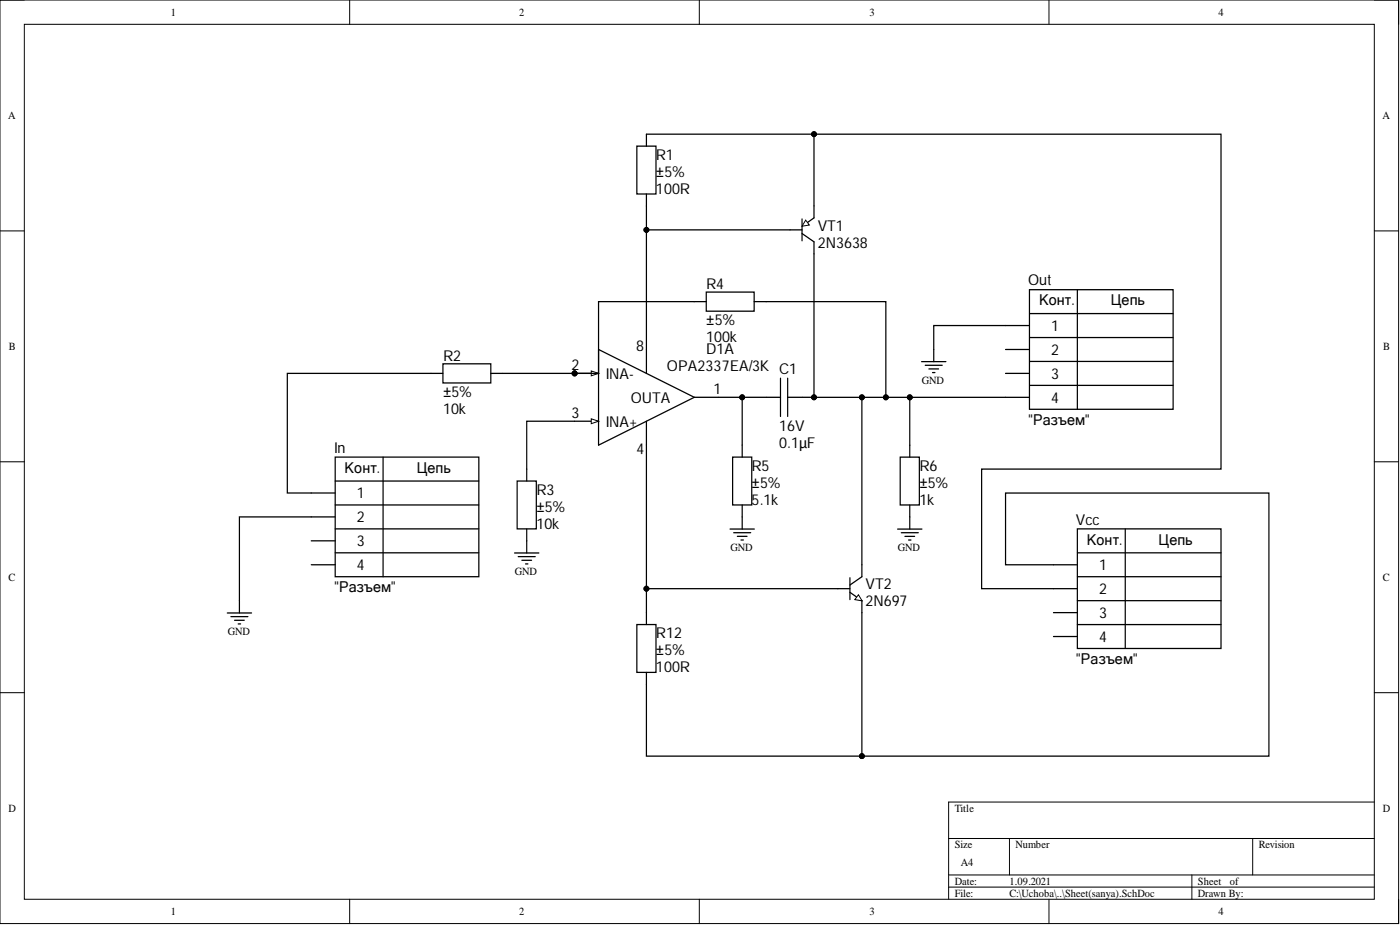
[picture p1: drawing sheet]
<svg xmlns="http://www.w3.org/2000/svg" width="292mm" height="193mm" viewBox="0 0 292 193" stroke-linecap="round" stroke-linejoin="round" font-family="sans-serif">
<g fill="none" stroke="#000" stroke-width=".21">
<path d="M0 0h291.8v192.7h-291.8zM0 0h5.1M5.1 5.1h281.6v182.5h-281.6zM73 0v5.1M145.9 0v5.1M218.9 0v5.1M286.7 0h5.1v5.1M0 48.2h5.1M286.7 48.2h5.1M0 96.3h5.1M286.7 96.3h5.1M0 144.5h5.1"/>
<path d="M286.7 144.5h5.1M197.9 174.9h88.8M210.6 174.9v7.6M261.4 174.9v7.6M286.7 167.3h-88.8v20.3M73 187.6v5.1M145.9 187.6v5.1M197.9 182.5h88.8M197.9 185.1h88.8M218.9 187.6v5.1M248.7 182.5v5.1M291.8 187.6v5.1"/>
<circle cx="119.9" cy="77.9" r=".51"/>
</g>
<circle cx="119.9" cy="77.9" r=".51" fill="#000"/>
<path d="M119.9 77.9h5M134.9 72.9v5M134.9 87.9v5M144.9 82.9h5" fill="none" stroke="#000" stroke-width=".26"/>
<path d="M123.4 77.4l1.5 .5-1.5 .5z" fill="#fff"/>
<g fill="none" stroke="#000" stroke-width=".21">
<path d="M123.4 77.4l1.5 .5-1.5 .5z"/>
<circle cx="119.9" cy="77.9" r=".51"/>
</g>
<circle cx="119.9" cy="77.9" r=".51" fill="#000"/>
<path d="M119.9 87.9h5" fill="none" stroke="#000" stroke-width=".26"/>
<path d="M123.4 87.4l1.5 .5-1.5 .5z" fill="#fff"/>
<path d="M123.4 87.4l1.5 .5-1.5 .5z" fill="none" stroke="#000" stroke-width=".21"/>
<g fill="none" stroke="#000" stroke-width=".26">
<path d="M132.9 30.5h4v10h-4zM134.9 28v2.5M134.9 40.5v2.5M89.9 77.9h2.5M92.4 75.9h10v4h-10zM102.4 77.9h2.5M124.9 72.9l20 10-20 10zM144.9 62.9h2.5M147.4 60.9h9.9v4h-9.9zM157.3 62.9h2.5M109.9 97.9v2.5M152.9 95.4h4v9.9h-4z"/>
<path d="M154.9 92.9v2.5M187.8 95.4h4v9.9h-4zM189.8 92.9v2.5M107.9 100.4h4v9.9h-4zM109.9 110.3v2.5M154.9 105.3v2.5M179.8 117.8v2.5l-2.5 1.7M189.8 105.3v2.5M132.9 130.3h4v10h-4zM134.9 127.8v2.5M174.8 122.8h2.5M177.3 123.6l2.5 1.7v2.5"/>
<path d="M177.3 120.5v4.6M134.9 140.3v2.5"/>
</g>
<path d="M179.1 124.1l.8 1.2-1.6-.2z" fill="#fff"/>
<path d="M179.1 124.1l.8 1.2-1.6-.2z" fill="none" stroke="#000" stroke-width=".21"/>
<path d="M164.8 48h2.5M167.3 48.7l2.5 1.7v2.5M167.3 45.7v4.5M169.8 43v2.5l-1.7 1.2" fill="none" stroke="#000" stroke-width=".26"/>
<path d="M168.1 45.9l.8 1-1.6 .3z" fill="#fff"/>
<g fill="none" stroke="#000" stroke-width=".21">
<path d="M168.1 45.9l.8 1-1.6 .3z"/>
<circle cx="169.8" cy="28" r=".51"/>
<circle cx="134.9" cy="48" r=".51"/>
<circle cx="119.9" cy="77.9" r=".51"/>
<circle cx="154.9" cy="82.9" r=".51"/>
<circle cx="169.8" cy="82.9" r=".51"/>
<circle cx="179.8" cy="82.9" r=".51"/>
<circle cx="184.8" cy="82.9" r=".51"/>
<circle cx="189.8" cy="82.9" r=".51"/>
<circle cx="134.9" cy="122.8" r=".51"/>
<circle cx="179.8" cy="157.7" r=".51"/>
</g>
<g fill="none" stroke="#000" stroke-width=".26">
<path d="M134.9 28h34.9v15M169.8 28h85v69.9h-50v24.9h20M134.9 43v29.9M134.9 48h29.9M169.8 52.9v30h-5.5M89.9 77.9h-30v24.9h10M144.9 62.9h-20v15h-20M159.9 62.9h24.9v20M162.8 78.9v8M164.3 78.9v8M192.3 75.4h5.1M193 76.2h3.6"/>
<path d="M193.8 77h2M194.6 77.7h.5M209.8 72.9h5M209.8 77.9h5M214.8 60.4h30v25h-30zM214.8 67.9h-20v7.5M214.8 75.4h30M214.8 65.4h30M214.8 70.4h30M224.8 60.4v25M69.9 95.4h30v24.9h-30zM79.9 95.4v24.9"/>
<path d="M119.9 87.9h-10v10M134.9 92.9v34.9M149.9 82.9h12.9M154.9 82.9v10M169.8 82.9h20v10M179.8 82.9v34.9M189.8 82.9h25M214.8 80.4h30M64.9 112.8h5M64.9 117.8h5M69.9 107.8h-19.9v20.1M69.9 100.4h30"/>
<path d="M69.9 105.3h30M69.9 110.3h30M69.9 115.3h30M107.4 115.4h5M108.1 116.1h3.6M108.9 116.9h2M109.6 117.6h.5M109.9 112.8v2.6M152.3 110.4h5.1M153.1 111.1h3.5M153.8 111.9h2.1M154.6 112.7h.5"/>
<path d="M154.9 107.8v2.6M187.3 110.4h5.1M188 111.1h3.6M188.8 111.9h2M189.6 112.7h.5M189.8 107.8v2.6M224.8 110.3h30v25h-30zM224.8 117.8h-15v-14.9h54.9v54.8h-84.9v-29.9M224.8 115.3h30M234.8 110.3v25M47.4 127.9h5.1M48.2 128.6h3.5"/>
<path d="M48.9 129.4h2.1M49.7 130.2h.5M134.9 122.8h39.9M219.8 127.8h5M219.8 132.8h5M224.8 120.3h30M224.8 125.3h30M224.8 130.3h30M134.9 142.8v14.9h44.9"/>
</g>
<g fill="#000">
<circle cx="169.8" cy="28" r=".51"/>
<circle cx="134.9" cy="48" r=".51"/>
<circle cx="119.9" cy="77.9" r=".51"/>
<circle cx="154.9" cy="82.9" r=".51"/>
<circle cx="169.8" cy="82.9" r=".51"/>
<circle cx="179.8" cy="82.9" r=".51"/>
<circle cx="184.8" cy="82.9" r=".51"/>
<circle cx="189.8" cy="82.9" r=".51"/>
<circle cx="134.9" cy="122.8" r=".51"/>
<circle cx="179.8" cy="157.7" r=".51"/>
</g>
<g font-size="3.1">
<text x="136.9" y="33.4">R1</text>
<text x="136.9" y="36.9">±5%</text>
<text x="136.9" y="40.5">100R</text>
<text x="170.6" y="51.6">2N3638</text>
<text x="170.6" y="48.1">VT1</text>
<text x="214.5" y="59.5">Out</text>
<text x="147.3" y="60.3">R4</text>
<text x="216.8" y="63.7">Конт.</text>
<text x="231.8" y="63.7">Цепь</text>
<text x="147.3" y="67.8">±5%</text>
<text x="147.3" y="71.3">100k</text>
<text x="219.3" y="69">1</text>
<text x="92.5" y="75.2">R2</text>
<text x="119.3" y="77.2">2</text>
<text x="132.7" y="73.3">8</text>
<text x="139.1" y="77.3">OPA2337EA/3K C1</text>
<text x="147.3" y="73.8">D1A</text>
<text x="219.3" y="74">2</text>
<text x="92.5" y="82.8">±5%</text>
<text x="126.4" y="79">INA-</text>
<text x="131.6" y="84">OUTA</text>
<text x="148.9" y="82.2">1</text>
<text x="219.3" y="79">3</text>
<text x="219.3" y="84">4</text>
<text x="92.5" y="86.4">10k</text>
<text x="119.3" y="87.2">3</text>
<text x="126.4" y="89">INA+</text>
<text x="162.6" y="90">16V</text>
<text x="214.5" y="88.6">&quot;Разъем&quot;</text>
<text x="69.7" y="94.5">In</text>
<text x="132.8" y="94.7">4</text>
<text x="162.6" y="93.5">0.1μF</text>
<text x="71.9" y="98.7">Конт.</text>
<text x="87" y="98.7">Цепь</text>
<text x="156.8" y="101.8">±5%</text>
<text x="156.8" y="98.3">R5</text>
<text x="191.8" y="101.8">±5%</text>
<text x="191.8" y="98.3">R6</text>
<text x="74.4" y="103.9">1</text>
<text x="111.9" y="106.8">±5%</text>
<text x="111.9" y="103.3">R3</text>
<text x="156.8" y="105.4">5.1k</text>
<text x="191.8" y="105.4">1k</text>
<text x="74.4" y="108.9">2</text>
<text x="74.4" y="113.9">3</text>
<text x="111.9" y="110.4">10k</text>
<text x="224.5" y="109.4">Vcc</text>
<text x="226.8" y="113.7">Конт.</text>
<text x="241.7" y="113.7">Цепь</text>
<text x="74.4" y="118.9">4</text>
<text x="229.3" y="118.9">1</text>
<text x="69.7" y="123.5">&quot;Разъем&quot;</text>
<text x="180.6" y="123">VT2</text>
<text x="229.3" y="123.9">2</text>
<text x="180.6" y="126.5">2N697</text>
<text x="229.3" y="128.9">3</text>
<text x="136.9" y="136.7">±5%</text>
<text x="136.9" y="133.2">R12</text>
<text x="229.3" y="133.9">4</text>
<text x="136.9" y="140.3">100R</text>
<text x="224.5" y="138.4">&quot;Разъем&quot;</text>
</g>
<g font-size="2.3">
<text x="35.6" y="3.3">1</text>
<text x="108.4" y="3.3">2</text>
<text x="181.4" y="3.3">3</text>
<text x="254.3" y="3.3">4</text>
<text x="1.7" y="24.8">A</text>
<text x="288.4" y="24.8">A</text>
<text x="1.9" y="73">B</text>
<text x="288.6" y="73">B</text>
<text x="192.3" y="80">GND</text>
<text x="107.4" y="119.9">GND</text>
<text x="152.4" y="114.9">GND</text>
<text x="187.4" y="114.9">GND</text>
<text x="1.8" y="121.2">C</text>
<text x="288.5" y="121.2">C</text>
<text x="47.5" y="132.4">GND</text>
<text x="1.8" y="169.3">D</text>
<text x="199.2" y="169.3">Title</text>
<text x="288.5" y="169.3">D</text>
<text x="199.2" y="177">Size</text>
<text x="211.9" y="177">Number</text>
<text x="262.6" y="177">Revision</text>
<text x="199.2" y="184.6">Date:</text>
<text x="200.5" y="180.8">A4</text>
<text x="210.6" y="184.6">1.09.2021</text>
<text x="249.9" y="184.6">Sheet</text>
<text x="256.6" y="184.6">of</text>
<text x="35.6" y="190.9">1</text>
<text x="108.4" y="190.9">2</text>
<text x="181.4" y="190.9">3</text>
<text x="199.2" y="187.1">File:</text>
<text x="210.6" y="187.1">C:\Uchoba\..\Sheet(sanya).SchDoc</text>
<text x="249.9" y="187.1">Drawn By:</text>
<text x="254.3" y="190.9">4</text>
</g>
</svg>
